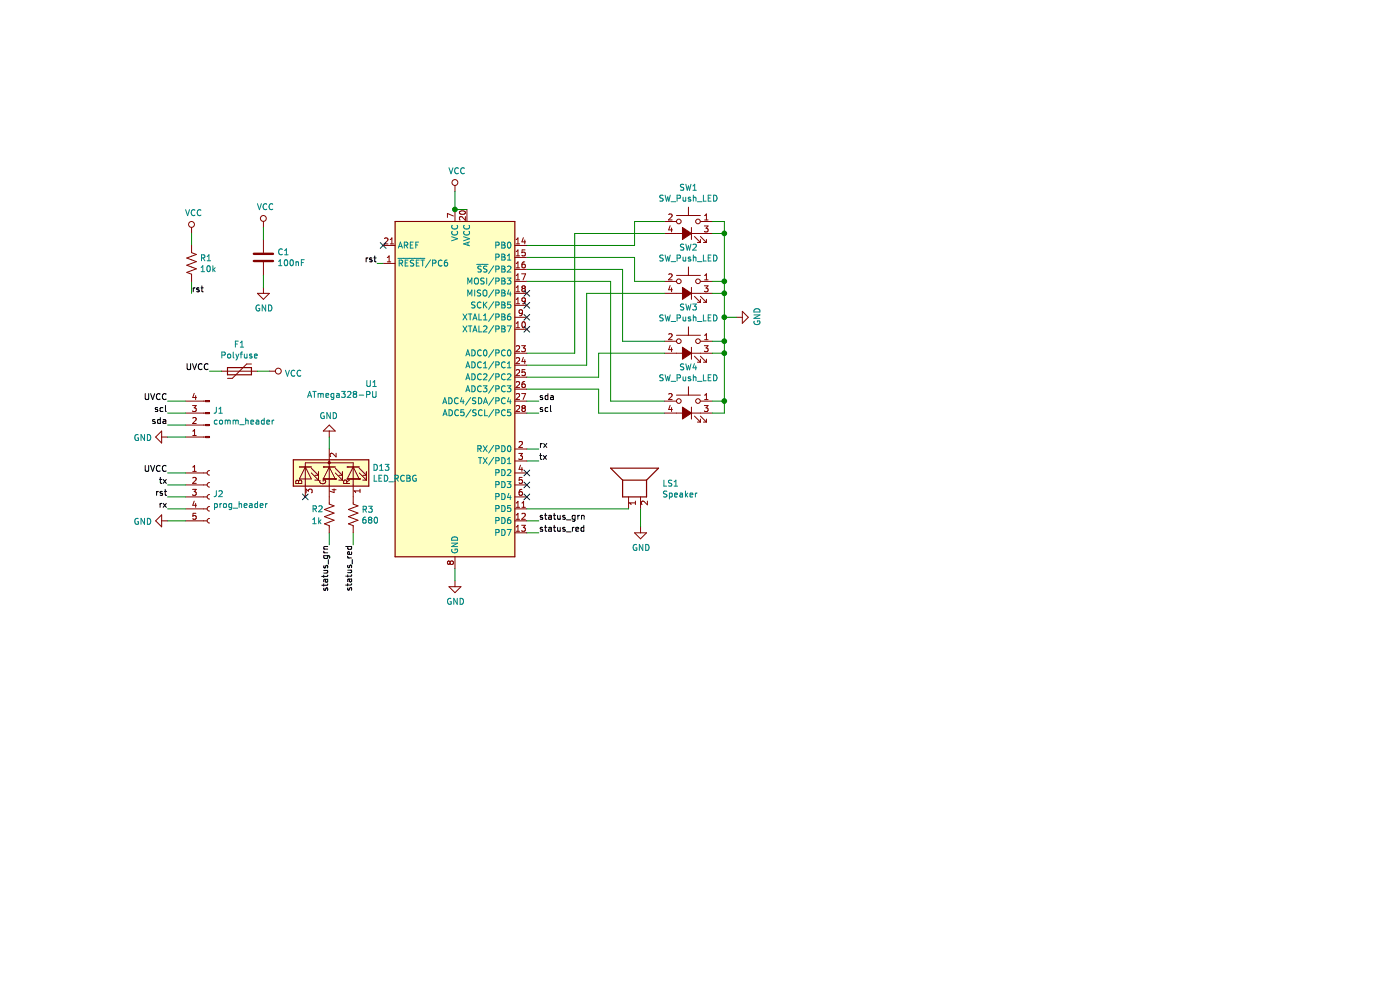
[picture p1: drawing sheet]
EESchema Schematic File Version 4
LIBS:SimonSays-cache
EELAYER 29 0
EELAYER END
$Descr A4 11693 8268
encoding utf-8
Sheet 1 1
Title ""
Date ""
Rev ""
Comp ""
Comment1 ""
Comment2 ""
Comment3 ""
Comment4 ""
$EndDescr
$Comp
L MCU_Microchip_ATmega:ATmega328-PU U1
U 1 1
P 3800 3250
F 0 "U1" H 3156 3296 50  0000 R CNN
F 1 "ATmega328-PU" H 3156 3205 50  0000 R CNN
F 2 "Package_DIP:DIP-28_W7.62mm" H 3800 3250 50  0001 C CIN
F 3 "http://ww1.microchip.com/downloads/en/DeviceDoc/ATmega328_P%20AVR%20MCU%20with%20picoPower%20Technology%20Data%20Sheet%2040001984A.pdf" H 3800 3250 50  0001 C CNN
	1    3800 3250
	1    0    0    -1  
$EndComp
$Comp
L Device:C C1
U 1 1
P 2200 2150
F 0 "C1" H 2315 2196 50  0000 L CNN
F 1 "100nF" H 2315 2105 50  0000 L CNN
F 2 "" H 2238 2000 50  0001 C CNN
F 3 "~" H 2200 2150 50  0001 C CNN
	1    2200 2150
	1    0    0    -1  
$EndComp
Wire Wire Line
	3900 1750 3800 1750
$Comp
L power:VCC #PWR08
U 1 1
P 3800 1600
F 0 "#PWR08" H 3800 1450 50  0001 C CNN
F 1 "VCC" H 3817 1773 50  0000 C CNN
F 2 "" H 3800 1600 50  0001 C CNN
F 3 "" H 3800 1600 50  0001 C CNN
	1    3800 1600
	1    0    0    -1  
$EndComp
$Comp
L power:GND #PWR09
U 1 1
P 3800 4850
F 0 "#PWR09" H 3800 4600 50  0001 C CNN
F 1 "GND" H 3805 4677 50  0000 C CNN
F 2 "" H 3800 4850 50  0001 C CNN
F 3 "" H 3800 4850 50  0001 C CNN
	1    3800 4850
	1    0    0    -1  
$EndComp
Wire Wire Line
	3800 1750 3800 1600
Connection ~ 3800 1750
$Comp
L power:VCC #PWR06
U 1 1
P 2200 1900
F 0 "#PWR06" H 2200 1750 50  0001 C CNN
F 1 "VCC" H 2217 2073 50  0000 C CNN
F 2 "" H 2200 1900 50  0001 C CNN
F 3 "" H 2200 1900 50  0001 C CNN
	1    2200 1900
	1    0    0    -1  
$EndComp
Wire Wire Line
	3800 4850 3800 4750
$Comp
L power:GND #PWR07
U 1 1
P 2200 2400
F 0 "#PWR07" H 2200 2150 50  0001 C CNN
F 1 "GND" H 2205 2227 50  0000 C CNN
F 2 "" H 2200 2400 50  0001 C CNN
F 3 "" H 2200 2400 50  0001 C CNN
	1    2200 2400
	1    0    0    -1  
$EndComp
Wire Wire Line
	2200 2400 2200 2300
Wire Wire Line
	2200 2000 2200 1900
$Comp
L power:VCC #PWR05
U 1 1
P 1600 1950
F 0 "#PWR05" H 1600 1800 50  0001 C CNN
F 1 "VCC" H 1617 2123 50  0000 C CNN
F 2 "" H 1600 1950 50  0001 C CNN
F 3 "" H 1600 1950 50  0001 C CNN
	1    1600 1950
	1    0    0    -1  
$EndComp
Wire Wire Line
	1600 2050 1600 1950
Wire Wire Line
	1600 2350 1600 2450
Text Label 1600 2450 0    50   ~ 0
rst
Wire Wire Line
	3200 2200 3150 2200
Text Label 3150 2200 2    50   ~ 0
rst
$Comp
L Connector:Conn_01x05_Female J2
U 1 1
P 1750 4150
F 0 "J2" H 1778 4176 50  0000 L CNN
F 1 "prog_header" H 1778 4085 50  0000 L CNN
F 2 "" H 1750 4150 50  0001 C CNN
F 3 "~" H 1750 4150 50  0001 C CNN
	1    1750 4150
	1    0    0    -1  
$EndComp
$Comp
L Connector:Conn_01x04_Male J1
U 1 1
P 1750 3550
F 0 "J1" H 1722 3432 50  0000 R CNN
F 1 "comm_header" H 1722 3523 50  0000 R CNN
F 2 "" H 1750 3550 50  0001 C CNN
F 3 "~" H 1750 3550 50  0001 C CNN
	1    1750 3550
	-1   0    0    1   
$EndComp
$Comp
L power:VCC #PWR01
U 1 1
P 2250 3100
F 0 "#PWR01" H 2250 2950 50  0001 C CNN
F 1 "VCC" V 2268 3227 50  0000 L CNN
F 2 "" H 2250 3100 50  0001 C CNN
F 3 "" H 2250 3100 50  0001 C CNN
	1    2250 3100
	0    1    1    0   
$EndComp
$Comp
L power:GND #PWR02
U 1 1
P 1400 3650
F 0 "#PWR02" H 1400 3400 50  0001 C CNN
F 1 "GND" V 1405 3522 50  0000 R CNN
F 2 "" H 1400 3650 50  0001 C CNN
F 3 "" H 1400 3650 50  0001 C CNN
	1    1400 3650
	0    1    1    0   
$EndComp
$Comp
L power:GND #PWR04
U 1 1
P 1400 4350
F 0 "#PWR04" H 1400 4100 50  0001 C CNN
F 1 "GND" V 1405 4222 50  0000 R CNN
F 2 "" H 1400 4350 50  0001 C CNN
F 3 "" H 1400 4350 50  0001 C CNN
	1    1400 4350
	0    1    1    0   
$EndComp
Wire Wire Line
	1550 4150 1400 4150
Wire Wire Line
	1550 3950 1400 3950
Wire Wire Line
	1400 4350 1550 4350
Wire Wire Line
	1550 3650 1400 3650
Wire Wire Line
	1400 3350 1550 3350
Text Label 1400 4150 2    50   ~ 0
rst
Wire Wire Line
	4400 3450 4500 3450
Text Label 4500 3450 0    50   ~ 0
scl
Wire Wire Line
	4400 3750 4500 3750
Text Label 4500 3850 0    50   ~ 0
tx
Text Label 4500 3750 0    50   ~ 0
rx
Wire Wire Line
	4500 3850 4400 3850
Wire Wire Line
	1550 3450 1400 3450
Wire Wire Line
	1400 3550 1550 3550
Wire Wire Line
	1550 4050 1400 4050
Wire Wire Line
	1400 4250 1550 4250
Text Label 1400 3550 2    50   ~ 0
sda
Text Label 1400 3450 2    50   ~ 0
scl
Text Label 1400 4250 2    50   ~ 0
rx
Text Label 1400 4050 2    50   ~ 0
tx
$Comp
L Device:R_US R1
U 1 1
P 1600 2200
F 0 "R1" H 1668 2246 50  0000 L CNN
F 1 "10k" H 1668 2155 50  0000 L CNN
F 2 "" V 1640 2190 50  0001 C CNN
F 3 "~" H 1600 2200 50  0001 C CNN
	1    1600 2200
	1    0    0    -1  
$EndComp
NoConn ~ 3200 2050
Wire Wire Line
	4400 3350 4500 3350
Text Label 4500 3350 0    50   ~ 0
sda
$Comp
L Device:LED_RCBG D13
U 1 1
P 2750 3950
F 0 "D13" V 2704 4310 50  0000 L CNN
F 1 "LED_RCBG" V 2795 4310 50  0000 L CNN
F 2 "" H 2750 3900 50  0001 C CNN
F 3 "~" H 2750 3900 50  0001 C CNN
	1    2750 3950
	0    1    1    0   
$EndComp
NoConn ~ 2550 4150
$Comp
L power:GND #PWR011
U 1 1
P 2750 3650
F 0 "#PWR011" H 2750 3400 50  0001 C CNN
F 1 "GND" H 2755 3477 50  0000 C CNN
F 2 "" H 2750 3650 50  0001 C CNN
F 3 "" H 2750 3650 50  0001 C CNN
	1    2750 3650
	-1   0    0    1   
$EndComp
Wire Wire Line
	2750 3650 2750 3750
Wire Wire Line
	2750 4450 2750 4550
Wire Wire Line
	2950 4450 2950 4550
Wire Wire Line
	4400 4350 4500 4350
Wire Wire Line
	4400 4450 4500 4450
Text Label 4500 4350 0    50   ~ 0
status_grn
Text Label 4500 4450 0    50   ~ 0
status_red
Text Label 2750 4550 3    50   ~ 0
status_grn
Text Label 2950 4550 3    50   ~ 0
status_red
NoConn ~ 4400 2450
NoConn ~ 4400 2550
NoConn ~ 4400 2650
NoConn ~ 4400 2750
$Comp
L Device:R_US R2
U 1 1
P 2750 4300
F 0 "R2" H 2600 4350 50  0000 L CNN
F 1 "1k" H 2600 4250 50  0000 L CNN
F 2 "" V 2790 4290 50  0001 C CNN
F 3 "~" H 2750 4300 50  0001 C CNN
	1    2750 4300
	1    0    0    -1  
$EndComp
$Comp
L Device:R_US R3
U 1 1
P 2950 4300
F 0 "R3" H 3018 4346 50  0000 L CNN
F 1 "680" H 3018 4255 50  0000 L CNN
F 2 "" V 2990 4290 50  0001 C CNN
F 3 "~" H 2950 4300 50  0001 C CNN
	1    2950 4300
	1    0    0    -1  
$EndComp
$Comp
L Device:Speaker LS1
U 1 1
P 5250 4050
F 0 "LS1" V 5259 3770 50  0000 R CNN
F 1 "Speaker" V 5168 3770 50  0000 R CNN
F 2 "" H 5250 3850 50  0001 C CNN
F 3 "~" H 5240 4000 50  0001 C CNN
	1    5250 4050
	0    -1   -1   0   
$EndComp
$Comp
L Switch:SW_Push_LED SW1
U 1 1
P 5750 1950
F 0 "SW1" H 5750 2335 50  0000 C CNN
F 1 "SW_Push_LED" H 5750 2244 50  0000 C CNN
F 2 "" H 5750 2250 50  0001 C CNN
F 3 "~" H 5750 2250 50  0001 C CNN
	1    5750 1950
	-1   0    0    -1  
$EndComp
$Comp
L Switch:SW_Push_LED SW2
U 1 1
P 5750 2450
F 0 "SW2" H 5750 2835 50  0000 C CNN
F 1 "SW_Push_LED" H 5750 2744 50  0000 C CNN
F 2 "" H 5750 2750 50  0001 C CNN
F 3 "~" H 5750 2750 50  0001 C CNN
	1    5750 2450
	-1   0    0    -1  
$EndComp
$Comp
L Switch:SW_Push_LED SW3
U 1 1
P 5750 2950
F 0 "SW3" H 5750 3335 50  0000 C CNN
F 1 "SW_Push_LED" H 5750 3244 50  0000 C CNN
F 2 "" H 5750 3250 50  0001 C CNN
F 3 "~" H 5750 3250 50  0001 C CNN
	1    5750 2950
	-1   0    0    -1  
$EndComp
$Comp
L Switch:SW_Push_LED SW4
U 1 1
P 5750 3450
F 0 "SW4" H 5750 3835 50  0000 C CNN
F 1 "SW_Push_LED" H 5750 3744 50  0000 C CNN
F 2 "" H 5750 3750 50  0001 C CNN
F 3 "~" H 5750 3750 50  0001 C CNN
	1    5750 3450
	-1   0    0    -1  
$EndComp
Wire Wire Line
	4400 2050 5300 2050
Wire Wire Line
	5300 2050 5300 1850
Wire Wire Line
	5300 1850 5550 1850
Wire Wire Line
	5550 2350 5300 2350
Wire Wire Line
	5300 2350 5300 2150
Wire Wire Line
	5300 2150 4400 2150
Wire Wire Line
	4400 2250 5200 2250
Wire Wire Line
	5200 2250 5200 2850
Wire Wire Line
	5200 2850 5550 2850
Wire Wire Line
	5550 3350 5100 3350
Wire Wire Line
	5100 3350 5100 2350
Wire Wire Line
	5100 2350 4400 2350
Wire Wire Line
	5550 3450 5000 3450
Wire Wire Line
	5000 3450 5000 3250
Wire Wire Line
	5000 3250 4400 3250
Wire Wire Line
	4400 3150 5000 3150
Wire Wire Line
	5000 3150 5000 2950
Wire Wire Line
	5000 2950 5550 2950
Wire Wire Line
	4400 3050 4900 3050
Wire Wire Line
	4900 3050 4900 2450
Wire Wire Line
	4900 2450 5550 2450
Wire Wire Line
	4400 2950 4800 2950
Wire Wire Line
	4800 2950 4800 1950
Wire Wire Line
	4800 1950 5550 1950
$Comp
L power:GND #PWR010
U 1 1
P 6150 2650
F 0 "#PWR010" H 6150 2400 50  0001 C CNN
F 1 "GND" H 6155 2477 50  0000 C CNN
F 2 "" H 6150 2650 50  0001 C CNN
F 3 "" H 6150 2650 50  0001 C CNN
	1    6150 2650
	0    -1   -1   0   
$EndComp
Wire Wire Line
	6150 2650 6050 2650
Wire Wire Line
	6050 2650 6050 2450
Wire Wire Line
	6050 1850 5950 1850
Wire Wire Line
	5950 1950 6050 1950
Connection ~ 6050 1950
Wire Wire Line
	6050 1950 6050 1850
Wire Wire Line
	5950 3450 6050 3450
Wire Wire Line
	6050 3450 6050 3350
Connection ~ 6050 2650
Wire Wire Line
	5950 3350 6050 3350
Connection ~ 6050 3350
Wire Wire Line
	6050 3350 6050 2950
Wire Wire Line
	5950 2950 6050 2950
Connection ~ 6050 2950
Wire Wire Line
	6050 2950 6050 2850
Wire Wire Line
	5950 2850 6050 2850
Connection ~ 6050 2850
Wire Wire Line
	6050 2850 6050 2650
Wire Wire Line
	5950 2450 6050 2450
Connection ~ 6050 2450
Wire Wire Line
	6050 2450 6050 2350
Wire Wire Line
	5950 2350 6050 2350
Connection ~ 6050 2350
Wire Wire Line
	6050 2350 6050 1950
Wire Wire Line
	4400 4250 5250 4250
$Comp
L power:GND #PWR012
U 1 1
P 5350 4400
F 0 "#PWR012" H 5350 4150 50  0001 C CNN
F 1 "GND" H 5355 4227 50  0000 C CNN
F 2 "" H 5350 4400 50  0001 C CNN
F 3 "" H 5350 4400 50  0001 C CNN
	1    5350 4400
	1    0    0    -1  
$EndComp
Wire Wire Line
	5350 4400 5350 4250
NoConn ~ 4400 3950
NoConn ~ 4400 4050
NoConn ~ 4400 4150
$Comp
L Device:Polyfuse F1
U 1 1
P 2000 3100
F 0 "F1" V 1775 3100 50  0000 C CNN
F 1 "Polyfuse" V 1866 3100 50  0000 C CNN
F 2 "" H 2050 2900 50  0001 L CNN
F 3 "~" H 2000 3100 50  0001 C CNN
	1    2000 3100
	0    1    1    0   
$EndComp
Text Label 1400 3950 2    50   ~ 0
UVCC
Text Label 1400 3350 2    50   ~ 0
UVCC
Text Label 1750 3100 2    50   ~ 0
UVCC
Wire Wire Line
	1750 3100 1850 3100
Wire Wire Line
	2150 3100 2250 3100
$EndSCHEMATC
